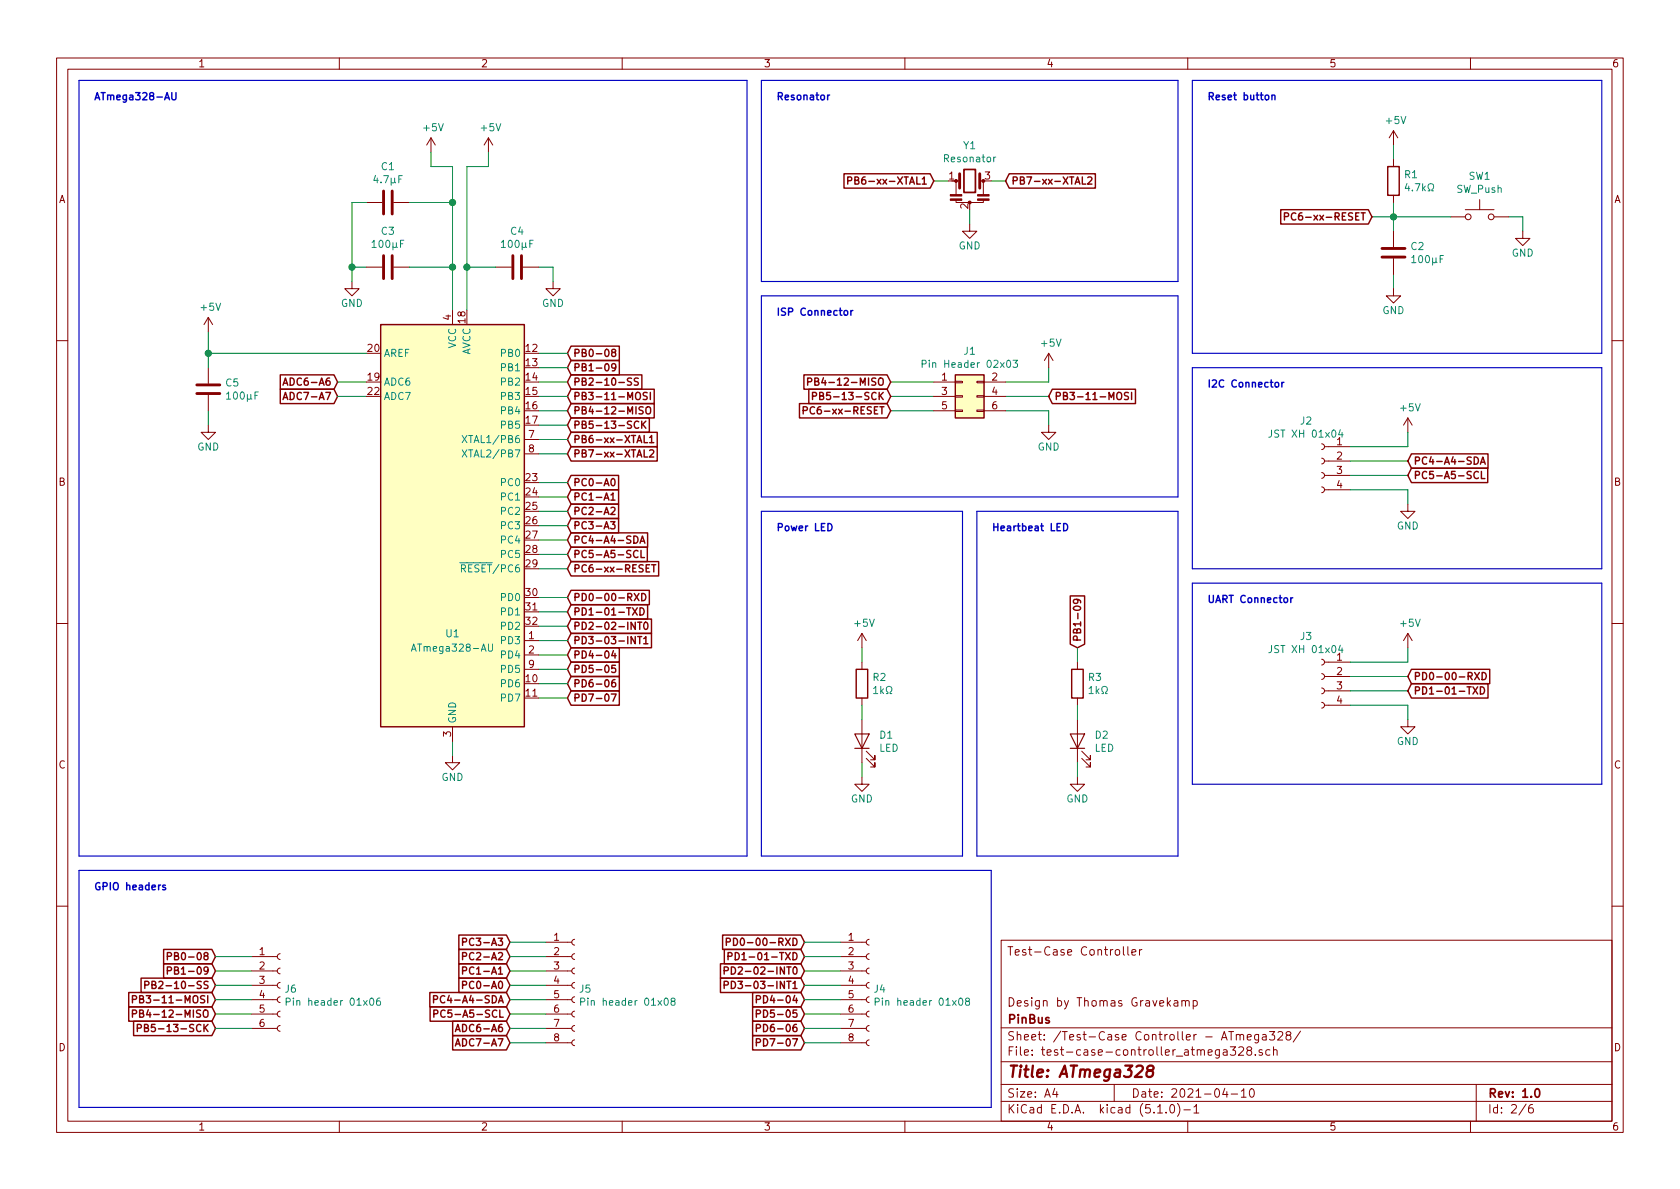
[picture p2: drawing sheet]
EESchema Schematic File Version 4
LIBS:test-case-controller-cache
EELAYER 29 0
EELAYER END
$Descr A4 11693 8268
encoding utf-8
Sheet 2 6
Title "ATmega328"
Date "2021-04-10"
Rev "1.0"
Comp "PinBus"
Comment1 "Design by Thomas Gravekamp"
Comment2 ""
Comment3 ""
Comment4 "Test-Case Controller"
$EndDescr
$Comp
L Connector:Conn_01x04_Female J?
U 1 1
P 9200 3200
AR Path="/605E15C8" Ref="J?"  Part="1" 
AR Path="/605B13F8/605E15C8" Ref="J2"  Part="1" 
F 0 "J2" H 9308 3481 50  0000 C CNN
F 1 "JST XH 01x04" H 9308 3390 50  0000 C CNN
F 2 "Connector_JST:JST_XH_B4B-XH-A_1x04_P2.50mm_Vertical" H 9200 3200 50  0001 C CNN
F 3 "~" H 9200 3200 50  0001 C CNN
	1    9200 3200
	-1   0    0    -1  
$EndComp
$Comp
L Connector:Conn_01x04_Female J?
U 1 1
P 9200 4700
AR Path="/605E15CE" Ref="J?"  Part="1" 
AR Path="/605B13F8/605E15CE" Ref="J3"  Part="1" 
F 0 "J3" H 9308 4981 50  0000 C CNN
F 1 "JST XH 01x04" H 9308 4890 50  0000 C CNN
F 2 "Connector_JST:JST_XH_B4B-XH-A_1x04_P2.50mm_Vertical" H 9200 4700 50  0001 C CNN
F 3 "~" H 9200 4700 50  0001 C CNN
	1    9200 4700
	-1   0    0    -1  
$EndComp
$Comp
L power:GND #PWR?
U 1 1
P 9800 5000
AR Path="/605E15D4" Ref="#PWR?"  Part="1" 
AR Path="/605B13F8/605E15D4" Ref="#PWR017"  Part="1" 
F 0 "#PWR017" H 9800 4750 50  0001 C CNN
F 1 "GND" H 9800 4850 50  0000 C CNN
F 2 "" H 9800 5000 50  0001 C CNN
F 3 "" H 9800 5000 50  0001 C CNN
	1    9800 5000
	1    0    0    -1  
$EndComp
$Comp
L power:GND #PWR?
U 1 1
P 9800 3500
AR Path="/605E15DA" Ref="#PWR?"  Part="1" 
AR Path="/605B13F8/605E15DA" Ref="#PWR014"  Part="1" 
F 0 "#PWR014" H 9800 3250 50  0001 C CNN
F 1 "GND" H 9800 3350 50  0000 C CNN
F 2 "" H 9800 3500 50  0001 C CNN
F 3 "" H 9800 3500 50  0001 C CNN
	1    9800 3500
	1    0    0    -1  
$EndComp
$Comp
L power:+5V #PWR?
U 1 1
P 9800 3000
AR Path="/605E15E0" Ref="#PWR?"  Part="1" 
AR Path="/605B13F8/605E15E0" Ref="#PWR013"  Part="1" 
F 0 "#PWR013" H 9800 2850 50  0001 C CNN
F 1 "+5V" H 9815 3173 50  0000 C CNN
F 2 "" H 9800 3000 50  0001 C CNN
F 3 "" H 9800 3000 50  0001 C CNN
	1    9800 3000
	1    0    0    -1  
$EndComp
$Comp
L power:+5V #PWR?
U 1 1
P 9800 4500
AR Path="/605E15E6" Ref="#PWR?"  Part="1" 
AR Path="/605B13F8/605E15E6" Ref="#PWR016"  Part="1" 
F 0 "#PWR016" H 9800 4350 50  0001 C CNN
F 1 "+5V" H 9815 4673 50  0000 C CNN
F 2 "" H 9800 4500 50  0001 C CNN
F 3 "" H 9800 4500 50  0001 C CNN
	1    9800 4500
	1    0    0    -1  
$EndComp
Wire Wire Line
	9400 4600 9800 4600
Wire Wire Line
	9800 4600 9800 4500
Wire Wire Line
	9400 4700 9800 4700
Wire Wire Line
	9400 4800 9800 4800
Wire Wire Line
	9400 4900 9800 4900
Wire Wire Line
	9800 4900 9800 5000
Wire Wire Line
	9400 3200 9800 3200
Wire Wire Line
	9400 3100 9800 3100
Wire Wire Line
	9800 3100 9800 3000
Wire Wire Line
	9400 3300 9800 3300
Wire Wire Line
	9400 3400 9800 3400
Wire Wire Line
	9800 3400 9800 3500
Text Notes 5400 2200 0    50   ~ 10
ISP Connector
Text Notes 8400 4200 0    50   ~ 10
UART Connector
Text Notes 8400 2700 0    50   ~ 10
I2C Connector
Text GLabel 9800 4800 2    50   Input ~ 10
PD1-01-TXD
Text GLabel 9800 4700 2    50   Input ~ 10
PD0-00-RXD
Text GLabel 9800 3300 2    50   Input ~ 10
PC5-A5-SCL
Text GLabel 9800 3200 2    50   Input ~ 10
PC4-A4-SDA
Wire Wire Line
	6750 1550 6750 1450
$Comp
L power:GND #PWR?
U 1 1
P 6750 1550
AR Path="/605E1600" Ref="#PWR?"  Part="1" 
AR Path="/605B13F8/605E1600" Ref="#PWR04"  Part="1" 
F 0 "#PWR04" H 6750 1300 50  0001 C CNN
F 1 "GND" H 6750 1400 50  0000 C CNN
F 2 "" H 6750 1550 50  0001 C CNN
F 3 "" H 6750 1550 50  0001 C CNN
	1    6750 1550
	1    0    0    -1  
$EndComp
Wire Wire Line
	6600 1250 6500 1250
Wire Wire Line
	6900 1250 7000 1250
Text GLabel 7000 1250 2    50   Input ~ 10
PB7-xx-XTAL2
Text GLabel 6500 1250 0    50   Input ~ 10
PB6-xx-XTAL1
$Comp
L Device:Resonator Y?
U 1 1
P 6750 1250
AR Path="/605E160A" Ref="Y?"  Part="1" 
AR Path="/605B13F8/605E160A" Ref="Y1"  Part="1" 
F 0 "Y1" H 6750 1498 50  0000 C CNN
F 1 "Resonator" H 6750 1407 50  0000 C CNN
F 2 "Crystal:Resonator_SMD_muRata_CSTxExxV-3Pin_3.0x1.1mm" H 6725 1250 50  0001 C CNN
F 3 "~" H 6725 1250 50  0001 C CNN
	1    6750 1250
	1    0    0    -1  
$EndComp
Wire Wire Line
	10600 1500 10600 1600
Wire Wire Line
	10500 1500 10600 1500
$Comp
L power:GND #PWR?
U 1 1
P 10600 1600
AR Path="/605E1612" Ref="#PWR?"  Part="1" 
AR Path="/605B13F8/605E1612" Ref="#PWR05"  Part="1" 
F 0 "#PWR05" H 10600 1350 50  0001 C CNN
F 1 "GND" H 10600 1450 50  0000 C CNN
F 2 "" H 10600 1600 50  0001 C CNN
F 3 "" H 10600 1600 50  0001 C CNN
	1    10600 1600
	1    0    0    -1  
$EndComp
Wire Wire Line
	10100 1500 9700 1500
$Comp
L Switch:SW_Push SW?
U 1 1
P 10300 1500
AR Path="/605E1619" Ref="SW?"  Part="1" 
AR Path="/605B13F8/605E1619" Ref="SW1"  Part="1" 
F 0 "SW1" H 10300 1785 50  0000 C CNN
F 1 "SW_Push" H 10300 1694 50  0000 C CNN
F 2 "Button_Switch_SMD:SW_SPST_PTS810" H 10300 1700 50  0001 C CNN
F 3 "~" H 10300 1700 50  0001 C CNN
	1    10300 1500
	1    0    0    -1  
$EndComp
Wire Wire Line
	9700 1100 9700 1000
Wire Wire Line
	9700 1900 9700 2000
Connection ~ 9700 1500
Wire Wire Line
	9700 1500 9700 1600
Wire Wire Line
	9700 1500 9700 1400
Wire Wire Line
	9550 1500 9700 1500
$Comp
L power:+5V #PWR?
U 1 1
P 9700 1000
AR Path="/605E1625" Ref="#PWR?"  Part="1" 
AR Path="/605B13F8/605E1625" Ref="#PWR01"  Part="1" 
F 0 "#PWR01" H 9700 850 50  0001 C CNN
F 1 "+5V" H 9715 1173 50  0000 C CNN
F 2 "" H 9700 1000 50  0001 C CNN
F 3 "" H 9700 1000 50  0001 C CNN
	1    9700 1000
	1    0    0    -1  
$EndComp
$Comp
L power:GND #PWR?
U 1 1
P 9700 2000
AR Path="/605E162B" Ref="#PWR?"  Part="1" 
AR Path="/605B13F8/605E162B" Ref="#PWR08"  Part="1" 
F 0 "#PWR08" H 9700 1750 50  0001 C CNN
F 1 "GND" H 9700 1850 50  0000 C CNN
F 2 "" H 9700 2000 50  0001 C CNN
F 3 "" H 9700 2000 50  0001 C CNN
	1    9700 2000
	1    0    0    -1  
$EndComp
$Comp
L Device:C C?
U 1 1
P 9700 1750
AR Path="/605E1631" Ref="C?"  Part="1" 
AR Path="/605B13F8/605E1631" Ref="C2"  Part="1" 
F 0 "C2" H 9815 1796 50  0000 L CNN
F 1 "100μF" H 9815 1705 50  0000 L CNN
F 2 "Capacitor_SMD:C_0603_1608Metric" H 9738 1600 50  0001 C CNN
F 3 "~" H 9700 1750 50  0001 C CNN
	1    9700 1750
	1    0    0    -1  
$EndComp
$Comp
L Device:R R?
U 1 1
P 9700 1250
AR Path="/605E1637" Ref="R?"  Part="1" 
AR Path="/605B13F8/605E1637" Ref="R1"  Part="1" 
F 0 "R1" H 9770 1296 50  0000 L CNN
F 1 "4.7kΩ" H 9770 1205 50  0000 L CNN
F 2 "Resistor_SMD:R_0603_1608Metric" V 9630 1250 50  0001 C CNN
F 3 "~" H 9700 1250 50  0001 C CNN
	1    9700 1250
	1    0    0    -1  
$EndComp
Text GLabel 9550 1500 0    50   Input ~ 10
PC6-xx-RESET
Wire Wire Line
	6200 2650 6500 2650
Wire Wire Line
	6500 2750 6200 2750
Wire Wire Line
	6200 2850 6500 2850
Wire Wire Line
	7300 2850 7300 2950
Wire Wire Line
	7000 2850 7300 2850
Wire Wire Line
	7300 2750 7000 2750
Wire Wire Line
	7300 2650 7300 2550
Wire Wire Line
	7000 2650 7300 2650
Text GLabel 6200 2850 0    50   Input ~ 10
PC6-xx-RESET
Text GLabel 6200 2750 0    50   Input ~ 10
PB5-13-SCK
Text GLabel 6200 2650 0    50   Input ~ 10
PB4-12-MISO
$Comp
L power:+5V #PWR?
U 1 1
P 7300 2550
AR Path="/605E1649" Ref="#PWR?"  Part="1" 
AR Path="/605B13F8/605E1649" Ref="#PWR010"  Part="1" 
F 0 "#PWR010" H 7300 2400 50  0001 C CNN
F 1 "+5V" H 7315 2723 50  0000 C CNN
F 2 "" H 7300 2550 50  0001 C CNN
F 3 "" H 7300 2550 50  0001 C CNN
	1    7300 2550
	1    0    0    -1  
$EndComp
$Comp
L power:GND #PWR?
U 1 1
P 7300 2950
AR Path="/605E164F" Ref="#PWR?"  Part="1" 
AR Path="/605B13F8/605E164F" Ref="#PWR012"  Part="1" 
F 0 "#PWR012" H 7300 2700 50  0001 C CNN
F 1 "GND" H 7300 2800 50  0000 C CNN
F 2 "" H 7300 2950 50  0001 C CNN
F 3 "" H 7300 2950 50  0001 C CNN
	1    7300 2950
	1    0    0    -1  
$EndComp
Text GLabel 7300 2750 2    50   Input ~ 10
PB3-11-MOSI
$Comp
L Connector_Generic:Conn_02x03_Odd_Even J?
U 1 1
P 6700 2750
AR Path="/605E1656" Ref="J?"  Part="1" 
AR Path="/605B13F8/605E1656" Ref="J1"  Part="1" 
F 0 "J1" H 6750 3067 50  0000 C CNN
F 1 "Pin Header 02x03" H 6750 2976 50  0000 C CNN
F 2 "Connector_PinHeader_2.54mm:PinHeader_2x03_P2.54mm_Vertical" H 6700 2750 50  0001 C CNN
F 3 "~" H 6700 2750 50  0001 C CNN
	1    6700 2750
	1    0    0    -1  
$EndComp
$Comp
L Connector:Conn_01x06_Female J6
U 1 1
P 1950 6850
F 0 "J6" H 1978 6826 50  0000 L CNN
F 1 "Pin header 01x06" H 1978 6735 50  0000 L CNN
F 2 "Connector_PinHeader_2.54mm:PinHeader_1x06_P2.54mm_Vertical" H 1950 6850 50  0001 C CNN
F 3 "~" H 1950 6850 50  0001 C CNN
	1    1950 6850
	1    0    0    -1  
$EndComp
$Comp
L Connector:Conn_01x08_Female J5
U 1 1
P 4000 6850
F 0 "J5" H 4028 6826 50  0000 L CNN
F 1 "Pin header 01x08" H 4028 6735 50  0000 L CNN
F 2 "Connector_PinHeader_2.54mm:PinHeader_1x08_P2.54mm_Vertical" H 4000 6850 50  0001 C CNN
F 3 "~" H 4000 6850 50  0001 C CNN
	1    4000 6850
	1    0    0    -1  
$EndComp
$Comp
L Connector:Conn_01x08_Female J4
U 1 1
P 6050 6850
F 0 "J4" H 6078 6826 50  0000 L CNN
F 1 "Pin header 01x08" H 6078 6735 50  0000 L CNN
F 2 "Connector_PinHeader_2.54mm:PinHeader_1x08_P2.54mm_Vertical" H 6050 6850 50  0001 C CNN
F 3 "~" H 6050 6850 50  0001 C CNN
	1    6050 6850
	1    0    0    -1  
$EndComp
Text GLabel 1500 6650 0    50   Input ~ 10
PB0-08
Text GLabel 1500 6750 0    50   Input ~ 10
PB1-09
Text GLabel 1500 6850 0    50   Input ~ 10
PB2-10-SS
Text GLabel 1500 7050 0    50   Input ~ 10
PB4-12-MISO
Text GLabel 1500 6950 0    50   Input ~ 10
PB3-11-MOSI
Text GLabel 1500 7150 0    50   Input ~ 10
PB5-13-SCK
Text GLabel 3550 6850 0    50   Input ~ 10
PC0-A0
Text GLabel 3550 6750 0    50   Input ~ 10
PC1-A1
Text GLabel 3550 6650 0    50   Input ~ 10
PC2-A2
Text GLabel 3550 6550 0    50   Input ~ 10
PC3-A3
Text GLabel 3550 6950 0    50   Input ~ 10
PC4-A4-SDA
Text GLabel 3550 7050 0    50   Input ~ 10
PC5-A5-SCL
Text GLabel 3550 7150 0    50   Input ~ 10
ADC6-A6
Text GLabel 3550 7250 0    50   Input ~ 10
ADC7-A7
Text GLabel 5600 6550 0    50   Input ~ 10
PD0-00-RXD
Text GLabel 5600 6650 0    50   Input ~ 10
PD1-01-TXD
Text GLabel 5600 6750 0    50   Input ~ 10
PD2-02-INT0
Text GLabel 5600 6850 0    50   Input ~ 10
PD3-03-INT1
Text GLabel 5600 6950 0    50   Input ~ 10
PD4-04
Text GLabel 5600 7050 0    50   Input ~ 10
PD5-05
Text GLabel 5600 7150 0    50   Input ~ 10
PD6-06
Text GLabel 5600 7250 0    50   Input ~ 10
PD7-07
Wire Wire Line
	1500 6650 1750 6650
Wire Wire Line
	1500 6750 1750 6750
Wire Wire Line
	1500 6850 1750 6850
Wire Wire Line
	1500 6950 1750 6950
Wire Wire Line
	1500 7050 1750 7050
Wire Wire Line
	1500 7150 1750 7150
Wire Wire Line
	3550 6550 3800 6550
Wire Wire Line
	3550 6650 3800 6650
Wire Wire Line
	3550 6750 3800 6750
Wire Wire Line
	3550 6850 3800 6850
Wire Wire Line
	3550 6950 3800 6950
Wire Wire Line
	3550 7050 3800 7050
Wire Wire Line
	3550 7150 3800 7150
Wire Wire Line
	3550 7250 3800 7250
Wire Wire Line
	5600 6550 5850 6550
Wire Wire Line
	5600 6650 5850 6650
Wire Wire Line
	5600 6750 5850 6750
Wire Wire Line
	5600 6850 5850 6850
Wire Wire Line
	5600 6950 5850 6950
Wire Wire Line
	5600 7050 5850 7050
Wire Wire Line
	5600 7150 5850 7150
Wire Wire Line
	5600 7250 5850 7250
Text GLabel 3950 2450 2    50   Input ~ 10
PB0-08
Text GLabel 3950 2550 2    50   Input ~ 10
PB1-09
Text GLabel 3950 2650 2    50   Input ~ 10
PB2-10-SS
Text GLabel 3950 2750 2    50   Input ~ 10
PB3-11-MOSI
Text GLabel 3950 2850 2    50   Input ~ 10
PB4-12-MISO
Text GLabel 3950 2950 2    50   Input ~ 10
PB5-13-SCK
Text GLabel 3950 3050 2    50   Input ~ 10
PB6-xx-XTAL1
Text GLabel 3950 3150 2    50   Input ~ 10
PB7-xx-XTAL2
Text GLabel 3950 3350 2    50   Input ~ 10
PC0-A0
Text GLabel 3950 3450 2    50   Input ~ 10
PC1-A1
Text GLabel 3950 3550 2    50   Input ~ 10
PC2-A2
Text GLabel 3950 3650 2    50   Input ~ 10
PC3-A3
Text GLabel 3950 3750 2    50   Input ~ 10
PC4-A4-SDA
Text GLabel 3950 3850 2    50   Input ~ 10
PC5-A5-SCL
Text GLabel 3950 3950 2    50   Input ~ 10
PC6-xx-RESET
Text GLabel 3950 4150 2    50   Input ~ 10
PD0-00-RXD
Text GLabel 3950 4250 2    50   Input ~ 10
PD1-01-TXD
Text GLabel 3950 4350 2    50   Input ~ 10
PD2-02-INT0
Text GLabel 3950 4450 2    50   Input ~ 10
PD3-03-INT1
Text GLabel 3950 4550 2    50   Input ~ 10
PD4-04
Text GLabel 3950 4650 2    50   Input ~ 10
PD5-05
Text GLabel 3950 4750 2    50   Input ~ 10
PD6-06
Text GLabel 3950 4850 2    50   Input ~ 10
PD7-07
Wire Wire Line
	3750 3150 3950 3150
Wire Wire Line
	3750 3950 3950 3950
Wire Wire Line
	3750 4850 3950 4850
Text GLabel 2350 2650 0    50   Input ~ 10
ADC6-A6
Text GLabel 2350 2750 0    50   Input ~ 10
ADC7-A7
$Comp
L power:GND #PWR?
U 1 1
P 3150 5250
AR Path="/605E16DF" Ref="#PWR?"  Part="1" 
AR Path="/605B13F8/605E16DF" Ref="#PWR018"  Part="1" 
F 0 "#PWR018" H 3150 5000 50  0001 C CNN
F 1 "GND" H 3150 5100 50  0000 C CNN
F 2 "" H 3150 5250 50  0001 C CNN
F 3 "" H 3150 5250 50  0001 C CNN
	1    3150 5250
	1    0    0    -1  
$EndComp
Wire Wire Line
	3150 5250 3150 5150
$Comp
L Device:C C?
U 1 1
P 2700 1850
AR Path="/605E16D8" Ref="C?"  Part="1" 
AR Path="/605B13F8/605E16D8" Ref="C3"  Part="1" 
F 0 "C3" V 2448 1850 50  0000 C CNN
F 1 "100μF" V 2539 1850 50  0000 C CNN
F 2 "Capacitor_SMD:C_0603_1608Metric" H 2738 1700 50  0001 C CNN
F 3 "~" H 2700 1850 50  0001 C CNN
	1    2700 1850
	0    1    1    0   
$EndComp
$Comp
L Device:C C?
U 1 1
P 2700 1400
AR Path="/605E16D2" Ref="C?"  Part="1" 
AR Path="/605B13F8/605E16D2" Ref="C1"  Part="1" 
F 0 "C1" V 2448 1400 50  0000 C CNN
F 1 "4.7μF" V 2539 1400 50  0000 C CNN
F 2 "Capacitor_SMD:C_0603_1608Metric" H 2738 1250 50  0001 C CNN
F 3 "~" H 2700 1400 50  0001 C CNN
	1    2700 1400
	0    1    1    0   
$EndComp
$Comp
L Device:C C?
U 1 1
P 1450 2700
AR Path="/605E16CC" Ref="C?"  Part="1" 
AR Path="/605B13F8/605E16CC" Ref="C5"  Part="1" 
F 0 "C5" H 1565 2746 50  0000 L CNN
F 1 "100μF" H 1565 2655 50  0000 L CNN
F 2 "Capacitor_SMD:C_0603_1608Metric" H 1488 2550 50  0001 C CNN
F 3 "~" H 1450 2700 50  0001 C CNN
	1    1450 2700
	1    0    0    -1  
$EndComp
$Comp
L power:GND #PWR?
U 1 1
P 2450 1950
AR Path="/605E16C6" Ref="#PWR?"  Part="1" 
AR Path="/605B13F8/605E16C6" Ref="#PWR06"  Part="1" 
F 0 "#PWR06" H 2450 1700 50  0001 C CNN
F 1 "GND" H 2450 1800 50  0000 C CNN
F 2 "" H 2450 1950 50  0001 C CNN
F 3 "" H 2450 1950 50  0001 C CNN
	1    2450 1950
	1    0    0    -1  
$EndComp
$Comp
L power:+5V #PWR?
U 1 1
P 3000 1050
AR Path="/605E16C0" Ref="#PWR?"  Part="1" 
AR Path="/605B13F8/605E16C0" Ref="#PWR02"  Part="1" 
F 0 "#PWR02" H 3000 900 50  0001 C CNN
F 1 "+5V" H 3015 1223 50  0000 C CNN
F 2 "" H 3000 1050 50  0001 C CNN
F 3 "" H 3000 1050 50  0001 C CNN
	1    3000 1050
	1    0    0    -1  
$EndComp
Wire Wire Line
	2550 2750 2350 2750
Wire Wire Line
	2350 2650 2550 2650
Wire Wire Line
	3750 4750 3950 4750
Wire Wire Line
	3750 4650 3950 4650
Wire Wire Line
	3750 4550 3950 4550
Wire Wire Line
	3750 4450 3950 4450
Wire Wire Line
	3750 4350 3950 4350
Wire Wire Line
	3750 4250 3950 4250
Wire Wire Line
	3750 4150 3950 4150
Wire Wire Line
	3750 3850 3950 3850
Wire Wire Line
	3750 3750 3950 3750
Wire Wire Line
	3750 3650 3950 3650
Wire Wire Line
	3750 3550 3950 3550
Wire Wire Line
	3750 3450 3950 3450
Wire Wire Line
	3750 3350 3950 3350
Wire Wire Line
	3750 3050 3950 3050
Wire Wire Line
	3750 2950 3950 2950
Wire Wire Line
	3750 2850 3950 2850
Wire Wire Line
	3750 2750 3950 2750
Wire Wire Line
	3750 2650 3950 2650
Wire Wire Line
	3750 2550 3950 2550
Wire Wire Line
	3750 2450 3950 2450
$Comp
L MCU_Microchip_ATmega:ATmega328-AU U?
U 1 1
P 3150 3650
AR Path="/605E169E" Ref="U?"  Part="1" 
AR Path="/605B13F8/605E169E" Ref="U1"  Part="1" 
F 0 "U1" H 3150 2900 50  0000 C CNN
F 1 "ATmega328-AU" H 3150 2800 50  0000 C CNN
F 2 "Package_QFP:TQFP-32_7x7mm_P0.8mm" H 3150 3650 50  0001 C CIN
F 3 "http://ww1.microchip.com/downloads/en/DeviceDoc/ATmega328_P%20AVR%20MCU%20with%20picoPower%20Technology%20Data%20Sheet%2040001984A.pdf" H 3150 3650 50  0001 C CNN
	1    3150 3650
	1    0    0    -1  
$EndComp
$Comp
L Device:C C?
U 1 1
P 3600 1850
AR Path="/605E1698" Ref="C?"  Part="1" 
AR Path="/605B13F8/605E1698" Ref="C4"  Part="1" 
F 0 "C4" V 3348 1850 50  0000 C CNN
F 1 "100μF" V 3439 1850 50  0000 C CNN
F 2 "Capacitor_SMD:C_0603_1608Metric" H 3638 1700 50  0001 C CNN
F 3 "~" H 3600 1850 50  0001 C CNN
	1    3600 1850
	0    1    1    0   
$EndComp
$Comp
L power:GND #PWR?
U 1 1
P 3850 1950
AR Path="/605E1692" Ref="#PWR?"  Part="1" 
AR Path="/605B13F8/605E1692" Ref="#PWR07"  Part="1" 
F 0 "#PWR07" H 3850 1700 50  0001 C CNN
F 1 "GND" H 3850 1800 50  0000 C CNN
F 2 "" H 3850 1950 50  0001 C CNN
F 3 "" H 3850 1950 50  0001 C CNN
	1    3850 1950
	1    0    0    -1  
$EndComp
Wire Wire Line
	3150 2150 3150 1850
Wire Wire Line
	3150 1150 3000 1150
Wire Wire Line
	3000 1150 3000 1050
Wire Wire Line
	3250 2150 3250 1850
Wire Wire Line
	3450 1850 3250 1850
Wire Wire Line
	3750 1850 3850 1850
Wire Wire Line
	3850 1850 3850 1950
Wire Wire Line
	2450 1950 2450 1850
Wire Wire Line
	2450 1850 2550 1850
Wire Wire Line
	2450 1850 2450 1400
Wire Wire Line
	2450 1400 2550 1400
Connection ~ 2450 1850
Wire Wire Line
	2850 1400 3150 1400
Connection ~ 3150 1400
Wire Wire Line
	3150 1400 3150 1150
Wire Wire Line
	2850 1850 3150 1850
Connection ~ 3150 1850
Wire Wire Line
	3150 1850 3150 1400
$Comp
L power:GND #PWR?
U 1 1
P 1450 2950
AR Path="/605E166E" Ref="#PWR?"  Part="1" 
AR Path="/605B13F8/605E166E" Ref="#PWR011"  Part="1" 
F 0 "#PWR011" H 1450 2700 50  0001 C CNN
F 1 "GND" H 1450 2800 50  0000 C CNN
F 2 "" H 1450 2950 50  0001 C CNN
F 3 "" H 1450 2950 50  0001 C CNN
	1    1450 2950
	1    0    0    -1  
$EndComp
Wire Wire Line
	2550 2450 1450 2450
Wire Wire Line
	1450 2450 1450 2550
Wire Wire Line
	1450 2850 1450 2950
$Comp
L power:+5V #PWR?
U 1 1
P 1450 2300
AR Path="/605E1663" Ref="#PWR?"  Part="1" 
AR Path="/605B13F8/605E1663" Ref="#PWR09"  Part="1" 
F 0 "#PWR09" H 1450 2150 50  0001 C CNN
F 1 "+5V" H 1465 2473 50  0000 C CNN
F 2 "" H 1450 2300 50  0001 C CNN
F 3 "" H 1450 2300 50  0001 C CNN
	1    1450 2300
	1    0    0    -1  
$EndComp
Wire Notes Line width 8 style solid
	550  550  5200 550 
Wire Notes Line width 8 style solid
	5200 550  5200 5950
Wire Notes Line width 8 style solid
	5200 5950 550  5950
Wire Notes Line width 8 style solid
	550  5950 550  550 
Text Notes 650  700  0    50   ~ 10
ATmega328-AU
Wire Notes Line width 8 style solid
	5300 550  8200 550 
Wire Notes Line width 8 style solid
	8200 550  8200 1950
Wire Notes Line width 8 style solid
	8200 1950 5300 1950
Wire Notes Line width 8 style solid
	5300 1950 5300 550 
Wire Notes Line width 8 style solid
	5300 2050 8200 2050
Wire Notes Line width 8 style solid
	8200 2050 8200 3450
Wire Notes Line width 8 style solid
	8200 3450 5300 3450
Wire Notes Line width 8 style solid
	5300 3450 5300 2050
Wire Notes Line width 8 style solid
	8300 550  11150 550 
Wire Notes Line width 8 style solid
	11150 550  11150 2450
Wire Notes Line width 8 style solid
	11150 2450 8300 2450
Wire Notes Line width 8 style solid
	8300 2450 8300 550 
Text Notes 8400 700  0    50   ~ 10
Reset button
Text Notes 5400 700  0    50   ~ 10
Resonator
Wire Notes Line width 8 style solid
	11150 2550 8300 2550
Wire Notes Line width 8 style solid
	8300 2550 8300 3950
Wire Notes Line width 8 style solid
	8300 3950 11150 3950
Wire Notes Line width 8 style solid
	11150 3950 11150 2550
Wire Notes Line width 8 style solid
	8300 4050 11150 4050
Wire Notes Line width 8 style solid
	11150 4050 11150 5450
Wire Notes Line width 8 style solid
	11150 5450 8300 5450
Wire Notes Line width 8 style solid
	8300 5450 8300 4050
Wire Notes Line width 8 style solid
	550  6050 6900 6050
Wire Notes Line width 8 style solid
	6900 6050 6900 7700
Wire Notes Line width 8 style solid
	6900 7700 550  7700
Wire Notes Line width 8 style solid
	550  7700 550  6050
Text Notes 650  6200 0    50   ~ 10
GPIO headers
$Comp
L Device:LED D2
U 1 1
P 7500 5150
F 0 "D2" V 7539 5033 50  0000 R CNN
F 1 "LED" V 7448 5033 50  0000 R CNN
F 2 "LED_SMD:LED_0603_1608Metric" H 7500 5150 50  0001 C CNN
F 3 "~" H 7500 5150 50  0001 C CNN
	1    7500 5150
	0    -1   -1   0   
$EndComp
$Comp
L Device:LED D1
U 1 1
P 6000 5150
F 0 "D1" V 6039 5033 50  0000 R CNN
F 1 "LED" V 5948 5033 50  0000 R CNN
F 2 "LED_SMD:LED_0603_1608Metric" H 6000 5150 50  0001 C CNN
F 3 "~" H 6000 5150 50  0001 C CNN
	1    6000 5150
	0    -1   -1   0   
$EndComp
$Comp
L power:GND #PWR?
U 1 1
P 7500 5400
AR Path="/606E26BA" Ref="#PWR?"  Part="1" 
AR Path="/605B13F8/606E26BA" Ref="#PWR020"  Part="1" 
F 0 "#PWR020" H 7500 5150 50  0001 C CNN
F 1 "GND" H 7500 5250 50  0000 C CNN
F 2 "" H 7500 5400 50  0001 C CNN
F 3 "" H 7500 5400 50  0001 C CNN
	1    7500 5400
	1    0    0    -1  
$EndComp
$Comp
L power:GND #PWR?
U 1 1
P 6000 5400
AR Path="/606E2F4B" Ref="#PWR?"  Part="1" 
AR Path="/605B13F8/606E2F4B" Ref="#PWR019"  Part="1" 
F 0 "#PWR019" H 6000 5150 50  0001 C CNN
F 1 "GND" H 6000 5250 50  0000 C CNN
F 2 "" H 6000 5400 50  0001 C CNN
F 3 "" H 6000 5400 50  0001 C CNN
	1    6000 5400
	1    0    0    -1  
$EndComp
$Comp
L power:+5V #PWR?
U 1 1
P 6000 4500
AR Path="/606E32D8" Ref="#PWR?"  Part="1" 
AR Path="/605B13F8/606E32D8" Ref="#PWR015"  Part="1" 
F 0 "#PWR015" H 6000 4350 50  0001 C CNN
F 1 "+5V" H 6015 4673 50  0000 C CNN
F 2 "" H 6000 4500 50  0001 C CNN
F 3 "" H 6000 4500 50  0001 C CNN
	1    6000 4500
	1    0    0    -1  
$EndComp
Wire Notes Line width 8 style solid
	5300 3550 6700 3550
Wire Notes Line width 8 style solid
	6700 3550 6700 5950
Wire Notes Line width 8 style solid
	6700 5950 5300 5950
Wire Notes Line width 8 style solid
	5300 5950 5300 3550
Wire Notes Line width 8 style solid
	6800 3550 8200 3550
Wire Notes Line width 8 style solid
	8200 3550 8200 5950
Wire Notes Line width 8 style solid
	8200 5950 6800 5950
Wire Notes Line width 8 style solid
	6800 5950 6800 3550
$Comp
L Device:R R2
U 1 1
P 6000 4750
F 0 "R2" H 6070 4796 50  0000 L CNN
F 1 "1kΩ" H 6070 4705 50  0000 L CNN
F 2 "Resistor_SMD:R_0603_1608Metric" V 5930 4750 50  0001 C CNN
F 3 "~" H 6000 4750 50  0001 C CNN
	1    6000 4750
	1    0    0    -1  
$EndComp
$Comp
L Device:R R3
U 1 1
P 7500 4750
F 0 "R3" H 7570 4796 50  0000 L CNN
F 1 "1kΩ" H 7570 4705 50  0000 L CNN
F 2 "Resistor_SMD:R_0603_1608Metric" V 7430 4750 50  0001 C CNN
F 3 "~" H 7500 4750 50  0001 C CNN
	1    7500 4750
	1    0    0    -1  
$EndComp
Wire Wire Line
	6000 5300 6000 5400
Wire Wire Line
	7500 5300 7500 5400
Wire Wire Line
	7500 4900 7500 5000
Wire Wire Line
	6000 4600 6000 4500
Wire Wire Line
	6000 4900 6000 5000
Text GLabel 7500 4500 1    50   Input ~ 10
PB1-09
Wire Wire Line
	7500 4500 7500 4600
Text Notes 5400 3700 0    50   ~ 10
Power LED
Text Notes 6900 3700 0    50   ~ 10
Heartbeat LED
$Comp
L power:+5V #PWR?
U 1 1
P 3400 1050
AR Path="/605E16BA" Ref="#PWR?"  Part="1" 
AR Path="/605B13F8/605E16BA" Ref="#PWR03"  Part="1" 
F 0 "#PWR03" H 3400 900 50  0001 C CNN
F 1 "+5V" H 3415 1223 50  0000 C CNN
F 2 "" H 3400 1050 50  0001 C CNN
F 3 "" H 3400 1050 50  0001 C CNN
	1    3400 1050
	1    0    0    -1  
$EndComp
Wire Wire Line
	3400 1050 3400 1150
Wire Wire Line
	3400 1150 3250 1150
Wire Wire Line
	3250 1150 3250 1850
Connection ~ 3250 1850
Wire Wire Line
	1450 2300 1450 2450
Connection ~ 1450 2450
$EndSCHEMATC
